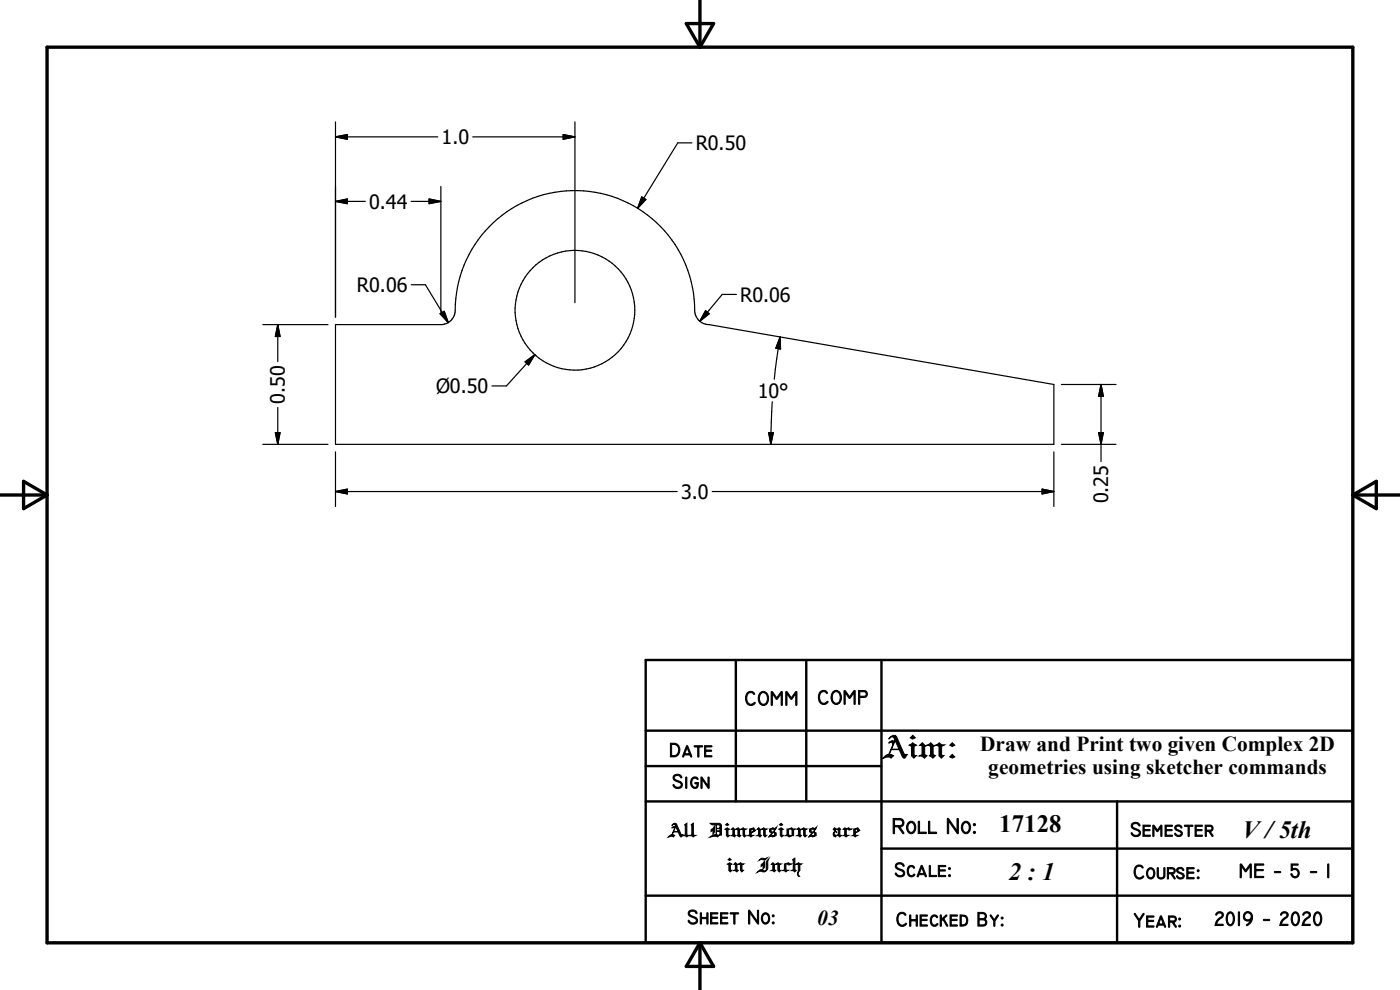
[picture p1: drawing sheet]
<svg xmlns="http://www.w3.org/2000/svg" width="297mm" height="210mm" viewBox="0 0 297 210" stroke-linecap="round" stroke-linejoin="round" font-family="sans-serif">
<path d="M10 10h277v190h-277zM145.6 5h5.8l-2.9 5zM148.5 0v10M0 105h10M5 102.1l5 2.9-5 2.9zM287 105h10M287 105l5-2.9v5.8zM148.5 200v10M148.5 200l2.9 5h-5.8z" fill="none" stroke="#000" stroke-width=".71"/>
<path d="M137 155h150M137 140h150v60h-150zM156.1 140v30M171 140v30M187 140v60M137 162.5h50M137 170h150M237 170v30M137 190h150M187 180h100" fill="none" stroke="#000" stroke-width=".51"/>
<g fill="none" stroke="#000" stroke-width=".25">
<path d="M71.2 25.9v41.4M71.2 29l2.5-.4v.9zM71.2 29h21.7M93.5 39.5v27.1M100.3 29h21.7M119.5 28.6l2.5 .4-2.5 .5zM122 25.9v38.3M146.8 30.3h-3l-8.5 13.9M71.2 42.7l2.5-.5v1zM71.2 42.7h6.3M87.2 42.7h6.3M91 42.2l2.5 .5-2.5 .5z"/>
<path d="M136.1 41.8l.9 .5-1.7 1.9zM55.8 68.9h13.8M58.9 68.9v7.8M58.9 68.9l.5 2.5h-1zM71.2 68.9h22.3a3 3 0 0 0 3.1-3.1 25.4 25.4 0 0 1 25.6-25.4 25.4 25.4 0 0 1 25.2 25.8 3 3 0 0 0 3 2.7l73.2 12.7v12.7h-152.4zM87.3 60.4h2.9l4.9 8M93.4 66.6l.8-.6 .9 2.4zM111.4 76.8l2.1-1.6-1.4 2.2zM113.5 75.2l-6.1 6.7h-3M149.7 65.9l.7 .7-1.9 1.6zM156.2 62.5h-3l-4.7 5.7M165.5 71.5l-1.2 8.9"/>
<path d="M165.5 71.5l.1 2.5-1-.1zM55.8 94.3h13.8M58.4 91.8h1l-.5 2.5zM58.9 86.4v7.9M71.2 95.9v11.5M163.1 91.8h1l-.6 2.5zM163.8 85.2l-.3 9.1M223.6 95.9v11.5M225.2 94.3h11.6M225.2 81.6h11.6M233.1 91.8h1l-.5 2.5zM233.6 81.6v16.3"/>
<path d="M233.6 81.6l.5 2.5h-1zM71.2 104.3h72.5M71.2 104.3l2.5-.5v1zM151.1 104.3h72.5M221.1 103.8l2.5 .5-2.5 .5z"/>
<circle cx="122" cy="65.8" r="12.7"/>
</g>
<g fill="#000" stroke="#000" stroke-width=".25">
<path d="M71.2 29l2.5-.4v.9zM119.5 28.6l2.5 .4-2.5 .5zM71.2 42.7l2.5-.5v1zM91 42.2l2.5 .5-2.5 .5zM136.1 41.8l.9 .5-1.7 1.9zM58.9 68.9l.5 2.5h-1zM93.4 66.6l.8-.6 .9 2.4zM111.4 76.8l2.1-1.6-1.4 2.2zM149.7 65.9l.7 .7-1.9 1.6zM165.5 71.5l.1 2.5-1-.1zM58.4 91.8h1l-.5 2.5zM163.1 91.8h1l-.6 2.5z"/>
<path d="M233.1 91.8h1l-.5 2.5zM233.6 81.6l.5 2.5h-1zM71.2 104.3l2.5-.5v1zM221.1 103.8l2.5 .5-2.5 .5z"/>
</g>
<text font-size="6.4" x="187" y="160.8">Aim:</text>
<g font-size="5.3">
<text x="212" y="176.5">17128</text>
<text x="263.6" y="177.7">V / 5th</text>
<text x="214" y="186.7">2 : 1</text>
</g>
<text font-size="4.7" x="189.2" y="176.8">Roll No:</text>
<g font-size="4.5">
<text x="207.9" y="159.4">Draw and Print two given Complex 2D</text>
<text x="209.6" y="164.1">geometries using sketcher commands</text>
<text x="173.4" y="196.3">03</text>
</g>
<g font-size="4.3">
<text x="157.9" y="149.6">COMM</text>
<text x="173.4" y="149.4">COMP</text>
<text x="142" y="160.6">Date</text>
<text x="142.6" y="167.2">Sign</text>
<text x="239.8" y="177.4">Semester</text>
<text x="189.7" y="186">Scale:</text>
<text x="240.4" y="186.4">Course:</text>
<text x="262.8" y="186.2">ME - 5 - I</text>
<text x="145.8" y="196">Sheet No:</text>
<text x="190" y="196.5">Checked By:</text>
<text x="240.5" y="196.7">Year:</text>
<text x="257.6" y="196.3">2019 - 2020</text>
</g>
<g font-size="4.2">
<text x="93.7" y="30.6">1.0</text>
<text x="147.6" y="31.8">R0.50</text>
<text x="78.3" y="44.2">0.44</text>
<text x="75.7" y="61.9">R0.06</text>
<text x="157" y="64">R0.06</text>
<text x="92.5" y="83.4">Ø0.50</text>
<text x="60.5" y="85.6" transform="rotate(-90 60.5 85.6)">0.50</text>
<text x="160.7" y="84.4">10°</text>
<text x="144.5" y="105.8">3.0</text>
<text x="235.1" y="106.8" transform="rotate(-90 235.1 106.8)">0.25</text>
</g>
<g font-size="3.8">
<text x="141.6" y="177.5">All Dimensions</text>
<text x="176.1" y="177.5">are</text>
<text x="153.8" y="185">in</text>
<text x="160.6" y="185">Inch</text>
</g>
</svg>
